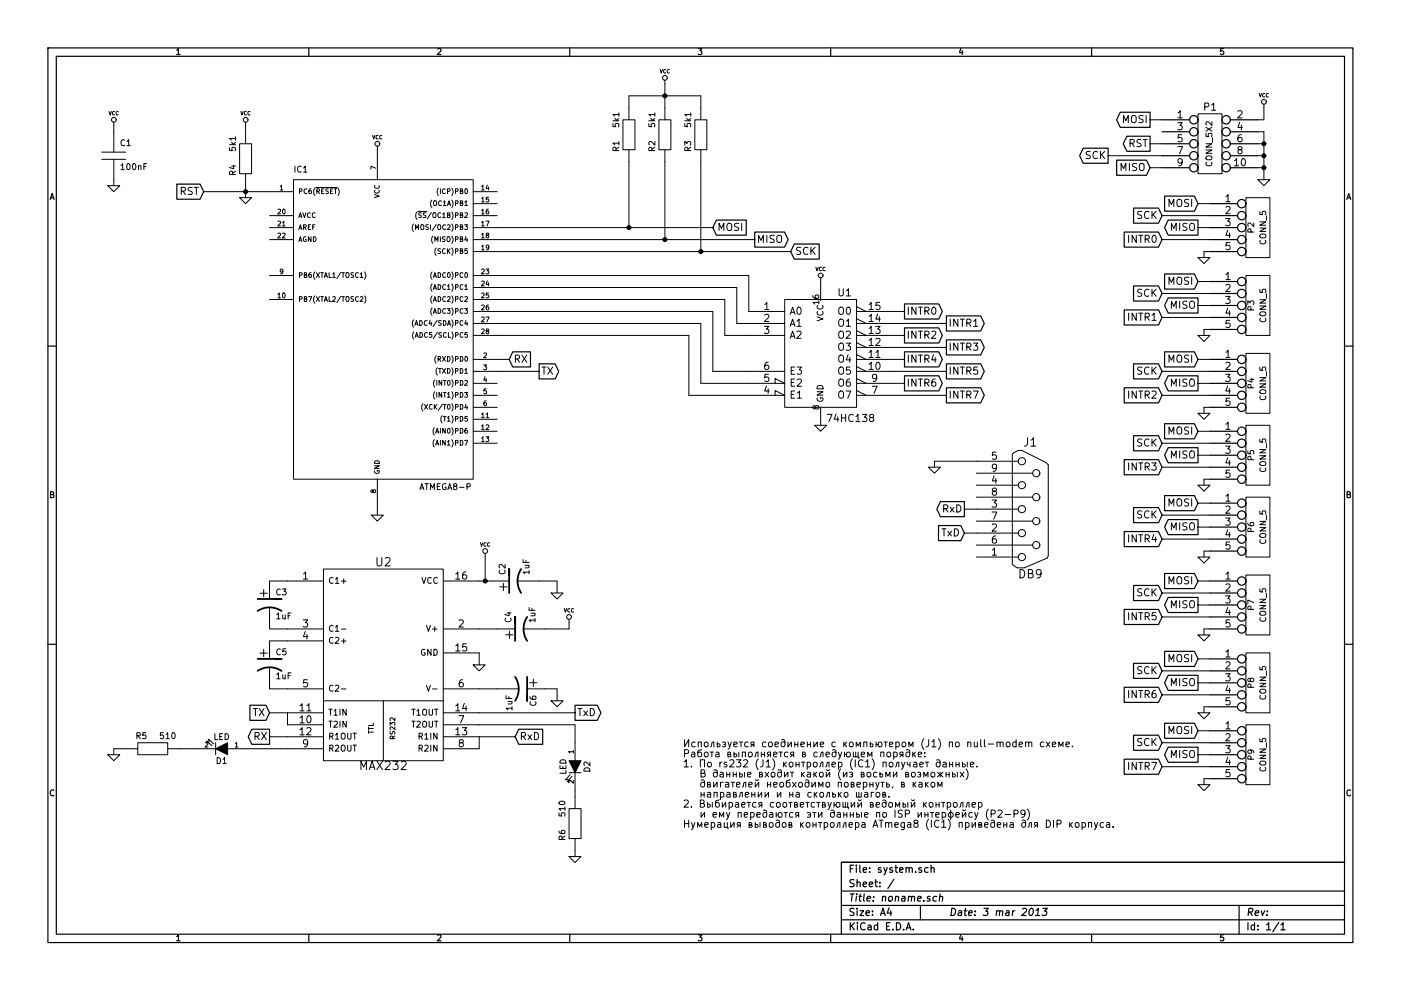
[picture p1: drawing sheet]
EESchema Schematic File Version 2  date Вск 03 Мар 2013 23:17:28
LIBS:power
LIBS:device
LIBS:transistors
LIBS:conn
LIBS:linear
LIBS:regul
LIBS:74xx
LIBS:cmos4000
LIBS:adc-dac
LIBS:memory
LIBS:xilinx
LIBS:special
LIBS:microcontrollers
LIBS:dsp
LIBS:microchip
LIBS:analog_switches
LIBS:motorola
LIBS:texas
LIBS:intel
LIBS:audio
LIBS:interface
LIBS:digital-audio
LIBS:philips
LIBS:display
LIBS:cypress
LIBS:siliconi
LIBS:opto
LIBS:atmel
LIBS:contrib
LIBS:valves
LIBS:system-cache
EELAYER 27 0
EELAYER END
$Descr A4 11693 8268
encoding utf-8
Sheet 1 1
Title "noname.sch"
Date "3 mar 2013"
Rev ""
Comp ""
Comment1 ""
Comment2 ""
Comment3 ""
Comment4 ""
$EndDescr
$Comp
L MAX232 U2
U 1 1
P 3200 5550
F 0 "U2" H 3200 6400 70  0000 C CNN
F 1 "MAX232" H 3200 4700 70  0000 C CNN
	1    3200 5550
	1    0    0    -1  
$EndComp
$Comp
L 74HC138 U1
U 1 1
P 6850 2950
F 0 "U1" H 7050 3450 60  0000 C CNN
F 1 "74HC138" H 7100 2401 60  0000 C CNN
	1    6850 2950
	1    0    0    -1  
$EndComp
$Comp
L ATMEGA8-P IC1
U 1 1
P 3150 2700
F 0 "IC1" H 2450 3950 50  0000 L BNN
F 1 "ATMEGA8-P" H 3500 1300 50  0000 L BNN
F 2 "DIL28" H 2550 1350 50  0001 C CNN
	1    3150 2700
	1    0    0    -1  
$EndComp
$Comp
L CONN_5X2 P1
U 1 1
P 10100 1200
F 0 "P1" H 10100 1500 60  0000 C CNN
F 1 "CONN_5X2" V 10100 1200 50  0000 C CNN
	1    10100 1200
	1    0    0    -1  
$EndComp
Text GLabel 4250 3000 2    60   Input ~ 0
RX
Text GLabel 4500 3100 2    60   Output ~ 0
TX
Text GLabel 2250 5950 0    60   Input ~ 0
TX
Text GLabel 2250 6150 0    60   Output ~ 0
RX
$Comp
L R R1
U 1 1
P 5250 1250
F 0 "R1" H 5280 1350 50  0000 C CNN
F 1 "5k1" H 5500 1350 50  0000 C CNN
	1    5250 1250
	0    -1   -1   0   
$EndComp
$Comp
L R R2
U 1 1
P 5550 1250
F 0 "R2" H 5580 1350 50  0000 C CNN
F 1 "5k1" H 5800 1350 50  0000 C CNN
	1    5550 1250
	0    -1   -1   0   
$EndComp
$Comp
L R R3
U 1 1
P 5850 1250
F 0 "R3" H 5880 1350 50  0000 C CNN
F 1 "5k1" H 6100 1350 50  0000 C CNN
	1    5850 1250
	0    -1   -1   0   
$EndComp
$Comp
L VCC #PWR1
U 1 1
P 5550 700
F 0 "#PWR1" H 5550 800 30  0001 C CNN
F 1 "VCC" H 5550 800 30  0000 C CNN
	1    5550 700 
	1    0    0    -1  
$EndComp
Text GLabel 5950 1900 2    60   Input ~ 0
MOSI
Text GLabel 6300 2000 2    60   Output ~ 0
MISO
Text GLabel 6600 2100 2    60   Input ~ 0
SCK
Text GLabel 9600 1000 0    60   Output ~ 0
MOSI
Text GLabel 9600 1200 0    60   Output ~ 0
RST
Text GLabel 9250 1300 0    60   Output ~ 0
SCK
Text GLabel 9600 1400 0    60   Input ~ 0
MISO
$Comp
L GND #PWR6
U 1 1
P 10550 1500
F 0 "#PWR6" H 10550 1500 30  0001 C CNN
F 1 "GND" H 10550 1430 30  0001 C CNN
	1    10550 1500
	1    0    0    -1  
$EndComp
$Comp
L VCC #PWR2
U 1 1
P 10550 900
F 0 "#PWR2" H 10550 1000 30  0001 C CNN
F 1 "VCC" H 10550 1000 30  0000 C CNN
	1    10550 900 
	1    0    0    -1  
$EndComp
$Comp
L VCC #PWR17
U 1 1
P 4050 4650
F 0 "#PWR17" H 4050 4750 30  0001 C CNN
F 1 "VCC" H 4050 4750 30  0000 C CNN
	1    4050 4650
	1    0    0    -1  
$EndComp
$Comp
L CP1 C2
U 1 1
P 4300 4850
F 0 "C2" H 4350 4950 50  0000 L CNN
F 1 "1uF" H 4350 4750 50  0000 L CNN
	1    4300 4850
	0    -1   -1   0   
$EndComp
$Comp
L GND #PWR19
U 1 1
P 4650 4950
F 0 "#PWR19" H 4650 4950 30  0001 C CNN
F 1 "GND" H 4650 4880 30  0001 C CNN
	1    4650 4950
	1    0    0    -1  
$EndComp
$Comp
L CP1 C3
U 1 1
P 2250 5050
F 0 "C3" H 2300 5150 50  0000 L CNN
F 1 "1uF" H 2300 4950 50  0000 L CNN
	1    2250 5050
	1    0    0    -1  
$EndComp
$Comp
L CP1 C5
U 1 1
P 2250 5550
F 0 "C5" H 2300 5650 50  0000 L CNN
F 1 "1uF" H 2300 5450 50  0000 L CNN
	1    2250 5550
	1    0    0    -1  
$EndComp
$Comp
L GND #PWR22
U 1 1
P 4000 5550
F 0 "#PWR22" H 4000 5550 30  0001 C CNN
F 1 "GND" H 4000 5480 30  0001 C CNN
	1    4000 5550
	1    0    0    -1  
$EndComp
$Comp
L CP1 C4
U 1 1
P 4350 5250
F 0 "C4" H 4400 5350 50  0000 L CNN
F 1 "1uF" H 4400 5150 50  0000 L CNN
	1    4350 5250
	0    -1   -1   0   
$EndComp
$Comp
L CP1 C6
U 1 1
P 4350 5750
F 0 "C6" H 4400 5850 50  0000 L CNN
F 1 "1uF" H 4400 5650 50  0000 L CNN
	1    4350 5750
	0    1    1    0   
$EndComp
$Comp
L VCC #PWR20
U 1 1
P 4750 5200
F 0 "#PWR20" H 4750 5300 30  0001 C CNN
F 1 "VCC" H 4750 5300 30  0000 C CNN
	1    4750 5200
	1    0    0    -1  
$EndComp
$Comp
L GND #PWR23
U 1 1
P 4650 5850
F 0 "#PWR23" H 4650 5850 30  0001 C CNN
F 1 "GND" H 4650 5780 30  0001 C CNN
	1    4650 5850
	1    0    0    -1  
$EndComp
$Comp
L VCC #PWR5
U 1 1
P 3150 1250
F 0 "#PWR5" H 3150 1350 30  0001 C CNN
F 1 "VCC" H 3150 1350 30  0000 C CNN
	1    3150 1250
	1    0    0    -1  
$EndComp
$Comp
L GND #PWR16
U 1 1
P 3150 4300
F 0 "#PWR16" H 3150 4300 30  0001 C CNN
F 1 "GND" H 3150 4230 30  0001 C CNN
	1    3150 4300
	1    0    0    -1  
$EndComp
$Comp
L R R4
U 1 1
P 2050 1450
F 0 "R4" H 2080 1550 50  0000 C CNN
F 1 "5k1" H 2300 1550 50  0000 C CNN
	1    2050 1450
	0    -1   -1   0   
$EndComp
$Comp
L VCC #PWR4
U 1 1
P 2050 1050
F 0 "#PWR4" H 2050 1150 30  0001 C CNN
F 1 "VCC" H 2050 1150 30  0000 C CNN
	1    2050 1050
	1    0    0    -1  
$EndComp
$Comp
L GND #PWR8
U 1 1
P 2050 1650
F 0 "#PWR8" H 2050 1650 30  0001 C CNN
F 1 "GND" H 2050 1580 30  0001 C CNN
	1    2050 1650
	1    0    0    -1  
$EndComp
Text GLabel 1700 1600 0    60   Input ~ 0
RST
$Comp
L VCC #PWR3
U 1 1
P 950 1050
F 0 "#PWR3" H 950 1150 30  0001 C CNN
F 1 "VCC" H 950 1150 30  0000 C CNN
	1    950  1050
	1    0    0    -1  
$EndComp
$Comp
L C C1
U 1 1
P 950 1300
F 0 "C1" H 1000 1400 50  0000 L CNN
F 1 "100nF" H 1000 1200 50  0000 L CNN
	1    950  1300
	1    0    0    -1  
$EndComp
$Comp
L GND #PWR7
U 1 1
P 950 1550
F 0 "#PWR7" H 950 1550 30  0001 C CNN
F 1 "GND" H 950 1480 30  0001 C CNN
	1    950  1550
	1    0    0    -1  
$EndComp
$Comp
L VCC #PWR10
U 1 1
P 6850 2350
F 0 "#PWR10" H 6850 2450 30  0001 C CNN
F 1 "VCC" H 6850 2450 30  0000 C CNN
	1    6850 2350
	1    0    0    -1  
$EndComp
$Comp
L GND #PWR13
U 1 1
P 6850 3550
F 0 "#PWR13" H 6850 3550 30  0001 C CNN
F 1 "GND" H 6850 3480 30  0001 C CNN
	1    6850 3550
	1    0    0    -1  
$EndComp
$Comp
L CONN_5 P2
U 1 1
P 10500 1900
F 0 "P2" V 10450 1900 50  0000 C CNN
F 1 "CONN_5" V 10550 1900 50  0000 C CNN
	1    10500 1900
	1    0    0    -1  
$EndComp
Text GLabel 10000 1700 0    60   Input ~ 0
MOSI
Text GLabel 9700 1800 0    60   Input ~ 0
SCK
Text GLabel 10000 1900 0    60   Output ~ 0
MISO
$Comp
L GND #PWR9
U 1 1
P 10050 2150
F 0 "#PWR9" H 10050 2150 30  0001 C CNN
F 1 "GND" H 10050 2080 30  0001 C CNN
	1    10050 2150
	1    0    0    -1  
$EndComp
$Comp
L CONN_5 P3
U 1 1
P 10500 2550
F 0 "P3" V 10450 2550 50  0000 C CNN
F 1 "CONN_5" V 10550 2550 50  0000 C CNN
	1    10500 2550
	1    0    0    -1  
$EndComp
Text GLabel 10000 2350 0    60   Input ~ 0
MOSI
Text GLabel 9700 2450 0    60   Input ~ 0
SCK
Text GLabel 10000 2550 0    60   Output ~ 0
MISO
$Comp
L GND #PWR11
U 1 1
P 10050 2800
F 0 "#PWR11" H 10050 2800 30  0001 C CNN
F 1 "GND" H 10050 2730 30  0001 C CNN
	1    10050 2800
	1    0    0    -1  
$EndComp
$Comp
L CONN_5 P4
U 1 1
P 10500 3200
F 0 "P4" V 10450 3200 50  0000 C CNN
F 1 "CONN_5" V 10550 3200 50  0000 C CNN
	1    10500 3200
	1    0    0    -1  
$EndComp
Text GLabel 10000 3000 0    60   Input ~ 0
MOSI
Text GLabel 9700 3100 0    60   Input ~ 0
SCK
Text GLabel 10000 3200 0    60   Output ~ 0
MISO
$Comp
L GND #PWR12
U 1 1
P 10050 3450
F 0 "#PWR12" H 10050 3450 30  0001 C CNN
F 1 "GND" H 10050 3380 30  0001 C CNN
	1    10050 3450
	1    0    0    -1  
$EndComp
$Comp
L CONN_5 P5
U 1 1
P 10500 3800
F 0 "P5" V 10450 3800 50  0000 C CNN
F 1 "CONN_5" V 10550 3800 50  0000 C CNN
	1    10500 3800
	1    0    0    -1  
$EndComp
Text GLabel 10000 3600 0    60   Input ~ 0
MOSI
Text GLabel 9700 3700 0    60   Input ~ 0
SCK
Text GLabel 10000 3800 0    60   Output ~ 0
MISO
$Comp
L GND #PWR15
U 1 1
P 10050 4050
F 0 "#PWR15" H 10050 4050 30  0001 C CNN
F 1 "GND" H 10050 3980 30  0001 C CNN
	1    10050 4050
	1    0    0    -1  
$EndComp
$Comp
L CONN_5 P6
U 1 1
P 10500 4400
F 0 "P6" V 10450 4400 50  0000 C CNN
F 1 "CONN_5" V 10550 4400 50  0000 C CNN
	1    10500 4400
	1    0    0    -1  
$EndComp
Text GLabel 10000 4200 0    60   Input ~ 0
MOSI
Text GLabel 9700 4300 0    60   Input ~ 0
SCK
Text GLabel 10000 4400 0    60   Output ~ 0
MISO
$Comp
L GND #PWR18
U 1 1
P 10050 4650
F 0 "#PWR18" H 10050 4650 30  0001 C CNN
F 1 "GND" H 10050 4580 30  0001 C CNN
	1    10050 4650
	1    0    0    -1  
$EndComp
$Comp
L CONN_5 P7
U 1 1
P 10500 5050
F 0 "P7" V 10450 5050 50  0000 C CNN
F 1 "CONN_5" V 10550 5050 50  0000 C CNN
	1    10500 5050
	1    0    0    -1  
$EndComp
Text GLabel 10000 4850 0    60   Input ~ 0
MOSI
Text GLabel 9700 4950 0    60   Input ~ 0
SCK
Text GLabel 10000 5050 0    60   Output ~ 0
MISO
$Comp
L GND #PWR21
U 1 1
P 10050 5300
F 0 "#PWR21" H 10050 5300 30  0001 C CNN
F 1 "GND" H 10050 5230 30  0001 C CNN
	1    10050 5300
	1    0    0    -1  
$EndComp
$Comp
L CONN_5 P8
U 1 1
P 10500 5700
F 0 "P8" V 10450 5700 50  0000 C CNN
F 1 "CONN_5" V 10550 5700 50  0000 C CNN
	1    10500 5700
	1    0    0    -1  
$EndComp
Text GLabel 10000 5500 0    60   Input ~ 0
MOSI
Text GLabel 9700 5600 0    60   Input ~ 0
SCK
Text GLabel 10000 5700 0    60   Output ~ 0
MISO
$Comp
L GND #PWR24
U 1 1
P 10050 5950
F 0 "#PWR24" H 10050 5950 30  0001 C CNN
F 1 "GND" H 10050 5880 30  0001 C CNN
	1    10050 5950
	1    0    0    -1  
$EndComp
$Comp
L CONN_5 P9
U 1 1
P 10500 6300
F 0 "P9" V 10450 6300 50  0000 C CNN
F 1 "CONN_5" V 10550 6300 50  0000 C CNN
	1    10500 6300
	1    0    0    -1  
$EndComp
Text GLabel 10000 6100 0    60   Input ~ 0
MOSI
Text GLabel 9700 6200 0    60   Input ~ 0
SCK
Text GLabel 10000 6300 0    60   Output ~ 0
MISO
$Comp
L GND #PWR26
U 1 1
P 10050 6550
F 0 "#PWR26" H 10050 6550 30  0001 C CNN
F 1 "GND" H 10050 6480 30  0001 C CNN
	1    10050 6550
	1    0    0    -1  
$EndComp
Text GLabel 7550 2600 2    60   Output ~ 0
INTR0
Text GLabel 7900 2700 2    60   Output ~ 0
INTR1
Text GLabel 7550 2800 2    60   Output ~ 0
INTR2
Text GLabel 7900 2900 2    60   Output ~ 0
INTR3
Text GLabel 7550 3000 2    60   Output ~ 0
INTR4
Text GLabel 7900 3100 2    60   Output ~ 0
INTR5
Text GLabel 7550 3200 2    60   Output ~ 0
INTR6
Text GLabel 7900 3300 2    60   Output ~ 0
INTR7
Text GLabel 9700 2000 0    60   Input ~ 0
INTR0
Text GLabel 9700 2650 0    60   Input ~ 0
INTR1
Text GLabel 9700 3300 0    60   Input ~ 0
INTR2
Text GLabel 9700 3900 0    60   Input ~ 0
INTR3
Text GLabel 9700 4500 0    60   Input ~ 0
INTR4
Text GLabel 9700 5150 0    60   Input ~ 0
INTR5
Text GLabel 9700 5800 0    60   Input ~ 0
INTR6
Text GLabel 9700 6400 0    60   Input ~ 0
INTR7
$Comp
L DB9 J1
U 1 1
P 8600 4250
F 0 "J1" H 8600 4800 70  0000 C CNN
F 1 "DB9" H 8600 3700 70  0000 C CNN
	1    8600 4250
	1    0    0    -1  
$EndComp
Text GLabel 8050 4250 0    60   Output ~ 0
RxD
Text GLabel 8050 4450 0    60   Input ~ 0
TxD
Wire Wire Line
	4650 5750 4650 5850
Wire Wire Line
	4550 5750 4650 5750
Wire Wire Line
	4750 5250 4550 5250
Wire Wire Line
	4750 5200 4750 5250
Wire Wire Line
	4000 5750 4150 5750
Wire Wire Line
	4150 5250 4000 5250
Wire Wire Line
	4000 5450 4000 5550
Wire Wire Line
	2400 5750 2250 5750
Wire Wire Line
	2400 5350 2250 5350
Wire Wire Line
	2400 5250 2250 5250
Wire Wire Line
	2400 4850 2250 4850
Wire Wire Line
	4650 4850 4650 4950
Wire Wire Line
	4500 4850 4650 4850
Connection ~ 4050 4850
Wire Wire Line
	4000 4850 4100 4850
Wire Wire Line
	4050 4650 4050 4850
Wire Wire Line
	10550 1000 10550 900 
Wire Wire Line
	10500 1000 10550 1000
Connection ~ 10550 1400
Wire Wire Line
	10550 1400 10500 1400
Connection ~ 10550 1300
Wire Wire Line
	10550 1300 10500 1300
Connection ~ 10550 1200
Wire Wire Line
	10500 1200 10550 1200
Wire Wire Line
	10550 1100 10550 1500
Wire Wire Line
	10500 1100 10550 1100
Wire Wire Line
	9700 1400 9600 1400
Wire Wire Line
	9700 1300 9250 1300
Wire Wire Line
	9700 1200 9600 1200
Wire Wire Line
	9700 1000 9600 1000
Connection ~ 5850 2100
Connection ~ 5550 2000
Connection ~ 5250 1900
Wire Wire Line
	5850 2100 5850 1350
Wire Wire Line
	4150 2100 6600 2100
Wire Wire Line
	5550 2000 5550 1350
Wire Wire Line
	4150 2000 6300 2000
Wire Wire Line
	5250 1900 5250 1350
Wire Wire Line
	4150 1900 5950 1900
Wire Wire Line
	5850 800  5850 900 
Connection ~ 5550 800 
Wire Wire Line
	5550 700  5550 900 
Wire Wire Line
	5250 800  5850 800 
Wire Wire Line
	5250 900  5250 800 
Wire Wire Line
	2250 6150 2400 6150
Wire Wire Line
	2250 5950 2400 5950
Wire Wire Line
	4250 3000 4150 3000
Wire Wire Line
	4500 3100 4150 3100
Wire Wire Line
	1700 1600 2250 1600
Wire Wire Line
	2050 1550 2050 1650
Connection ~ 2050 1600
Wire Wire Line
	2050 1050 2050 1100
Wire Wire Line
	3150 1250 3150 1300
Wire Wire Line
	3150 4200 3150 4300
Wire Wire Line
	950  1550 950  1500
Wire Wire Line
	950  1100 950  1050
Wire Wire Line
	6850 2350 6850 2500
Wire Wire Line
	6850 3550 6850 3400
Wire Wire Line
	6250 2600 6250 2300
Wire Wire Line
	6250 2300 4150 2300
Wire Wire Line
	6250 2700 6150 2700
Wire Wire Line
	6150 2700 6150 2400
Wire Wire Line
	6150 2400 4150 2400
Wire Wire Line
	6250 2800 6050 2800
Wire Wire Line
	6050 2800 6050 2500
Wire Wire Line
	6050 2500 4150 2500
Wire Wire Line
	6250 3100 5950 3100
Wire Wire Line
	5950 3100 5950 2600
Wire Wire Line
	5950 2600 4150 2600
Wire Wire Line
	6250 3200 5850 3200
Wire Wire Line
	5850 3200 5850 2700
Wire Wire Line
	5850 2700 4150 2700
Wire Wire Line
	6250 3300 5750 3300
Wire Wire Line
	5750 3300 5750 2800
Wire Wire Line
	5750 2800 4150 2800
Wire Wire Line
	10100 1700 10000 1700
Wire Wire Line
	10100 1800 9700 1800
Wire Wire Line
	10100 1900 10000 1900
Wire Wire Line
	10100 2100 10050 2100
Wire Wire Line
	10050 2100 10050 2150
Wire Wire Line
	10100 2350 10000 2350
Wire Wire Line
	10100 2450 9700 2450
Wire Wire Line
	10100 2550 10000 2550
Wire Wire Line
	10100 2750 10050 2750
Wire Wire Line
	10050 2750 10050 2800
Wire Wire Line
	10100 3000 10000 3000
Wire Wire Line
	10100 3100 9700 3100
Wire Wire Line
	10100 3200 10000 3200
Wire Wire Line
	10100 3400 10050 3400
Wire Wire Line
	10050 3400 10050 3450
Wire Wire Line
	10100 3600 10000 3600
Wire Wire Line
	10100 3700 9700 3700
Wire Wire Line
	10100 3800 10000 3800
Wire Wire Line
	10100 4000 10050 4000
Wire Wire Line
	10050 4000 10050 4050
Wire Wire Line
	10100 4200 10000 4200
Wire Wire Line
	10100 4300 9700 4300
Wire Wire Line
	10100 4400 10000 4400
Wire Wire Line
	10100 4600 10050 4600
Wire Wire Line
	10050 4600 10050 4650
Wire Wire Line
	10100 4850 10000 4850
Wire Wire Line
	10100 4950 9700 4950
Wire Wire Line
	10100 5050 10000 5050
Wire Wire Line
	10100 5250 10050 5250
Wire Wire Line
	10050 5250 10050 5300
Wire Wire Line
	10100 5500 10000 5500
Wire Wire Line
	10100 5600 9700 5600
Wire Wire Line
	10100 5700 10000 5700
Wire Wire Line
	10100 5900 10050 5900
Wire Wire Line
	10050 5900 10050 5950
Wire Wire Line
	10100 6100 10000 6100
Wire Wire Line
	10100 6200 9700 6200
Wire Wire Line
	10100 6300 10000 6300
Wire Wire Line
	10100 6500 10050 6500
Wire Wire Line
	10050 6500 10050 6550
Wire Wire Line
	7550 2600 7450 2600
Wire Wire Line
	7450 2700 7900 2700
Wire Wire Line
	7550 2800 7450 2800
Wire Wire Line
	7900 2900 7450 2900
Wire Wire Line
	7550 3000 7450 3000
Wire Wire Line
	7450 3100 7900 3100
Wire Wire Line
	7900 3300 7450 3300
Wire Wire Line
	7450 3200 7550 3200
Wire Wire Line
	10100 6400 9700 6400
Wire Wire Line
	10100 5800 9700 5800
Wire Wire Line
	10100 5150 9700 5150
Wire Wire Line
	9700 4500 10100 4500
Wire Wire Line
	10100 3900 9700 3900
Wire Wire Line
	9700 2650 10100 2650
Wire Wire Line
	10100 2000 9700 2000
Wire Wire Line
	10100 3300 9700 3300
Wire Wire Line
	8150 4250 8050 4250
Wire Wire Line
	8150 4450 8050 4450
$Comp
L GND #PWR14
U 1 1
P 7800 3900
F 0 "#PWR14" H 7800 3900 30  0001 C CNN
F 1 "GND" H 7800 3830 30  0001 C CNN
	1    7800 3900
	1    0    0    -1  
$EndComp
Wire Wire Line
	8150 3850 7800 3850
Wire Wire Line
	7800 3850 7800 3900
Text GLabel 4800 5950 2    60   Output ~ 0
TxD
Text GLabel 4300 6150 2    60   Input ~ 0
RxD
Wire Wire Line
	4000 5950 4800 5950
Wire Wire Line
	4000 6150 4300 6150
Text Notes 5700 6250 0    60   ~ 0
Используется соединение с компьютером (J1) по null-modem схеме.\nРабота выполняется в следующем порядке:\n1. По rs232 (J1) контроллер (IC1) получает данные.\n   В данные входит какой (из восьми возможных)\n   двигателей необходимо повернуть, в каком\n   направлении и на сколько шагов.\n2. Выбирается соответствующий ведомый контроллер\n   и ему передаются эти данные по ISP интерфейсу (P2-P9)\nНумерация выводов контроллера ATmega8 (IC1) приведена для DIP корпуса.
Wire Wire Line
	2400 5950 2400 6050
Wire Wire Line
	4000 6150 4000 6250
$Comp
L LED D1
U 1 1
P 1850 6250
F 0 "D1" H 1850 6350 50  0000 C CNN
F 1 "LED" H 1850 6150 50  0000 C CNN
	1    1850 6250
	-1   0    0    1   
$EndComp
$Comp
L R R5
U 1 1
P 1150 6250
F 0 "R5" H 1180 6350 50  0000 C CNN
F 1 "510" H 1400 6350 50  0000 C CNN
	1    1150 6250
	1    0    0    -1  
$EndComp
$Comp
L GND #PWR25
U 1 1
P 950 6300
F 0 "#PWR25" H 950 6300 30  0001 C CNN
F 1 "GND" H 950 6230 30  0001 C CNN
	1    950  6300
	1    0    0    -1  
$EndComp
$Comp
L LED D2
U 1 1
P 4800 6400
F 0 "D2" H 4800 6500 50  0000 C CNN
F 1 "LED" H 4800 6300 50  0000 C CNN
	1    4800 6400
	0    1    1    0   
$EndComp
$Comp
L R R6
U 1 1
P 4800 7000
F 0 "R6" H 4830 7100 50  0000 C CNN
F 1 "510" H 5050 7100 50  0000 C CNN
	1    4800 7000
	0    -1   -1   0   
$EndComp
$Comp
L GND #PWR27
U 1 1
P 4800 7150
F 0 "#PWR27" H 4800 7150 30  0001 C CNN
F 1 "GND" H 4800 7080 30  0001 C CNN
	1    4800 7150
	1    0    0    -1  
$EndComp
Wire Wire Line
	4000 6050 4800 6050
Wire Wire Line
	4800 6050 4800 6200
Wire Wire Line
	4800 6600 4800 6650
Wire Wire Line
	4800 7100 4800 7150
Wire Wire Line
	2400 6250 2050 6250
Wire Wire Line
	1650 6250 1500 6250
Wire Wire Line
	1050 6250 950  6250
Wire Wire Line
	950  6250 950  6300
$EndSCHEMATC
